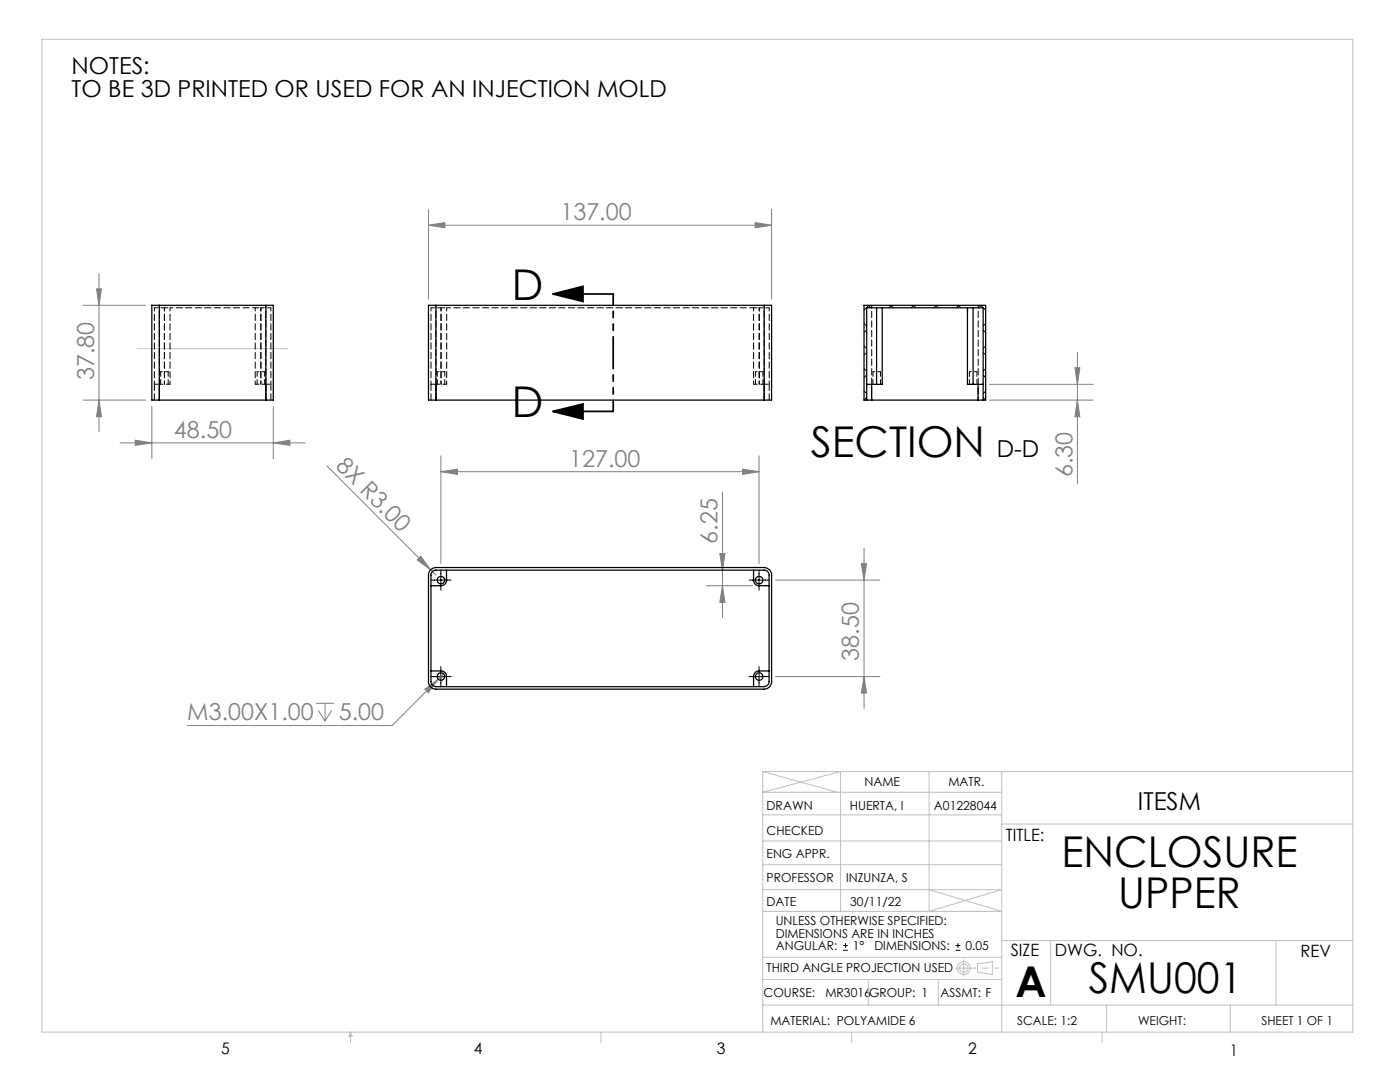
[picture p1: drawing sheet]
<svg xmlns="http://www.w3.org/2000/svg" width="279mm" height="216mm" viewBox="0 0 279 216" stroke-linecap="round" stroke-linejoin="round" font-family="sans-serif">
<g fill="none" stroke="#808080" stroke-width=".2">
<path d="M19.3 57.6h.9l-.4 3.3zM19.8 54.6v31.6M85.5 44.9l3.3-.5v1zM85.5 41.8v17.9M85.5 44.9h68.5M150.7 44.4l3.3 .5-3.3 .5zM154 41.8v17.9M16.6 60.9h12.4M16.6 79.8h12.4M19.8 79.8l.4 3.3h-.9zM197.5 79.8h20.7M197.5 76.7h20.7"/>
<path d="M214.5 73.4h1l-.5 3.3zM215 70.3v26.2M215 79.8l.5 3.3h-1zM24 88.4h36.9M27 87.8l3.3 .6-3.3 .5zM30.3 81.1v10.4M54.5 88.4l3.4-.6v1.1zM54.5 81.1v10.4M65.2 93l20.7 20.7M88 94.1l3.3-.5v1.1zM88 90.9v21.6M88 94.1h63.5"/>
<path d="M144.2 98.2v25M148.2 93.6l3.3 .5-3.3 .6zM151.5 90.9v21.6M84 111l1.9 2.7-2.6-2zM85.9 113.7l1.1 1.1M141 116.9h9.2M143.7 110.5h1l-.5 3.3zM144.2 116.9l.5 3.3h-1zM154.8 115.7h20.8M171.9 112.5h1l-.5 3.2zM172.4 109.4v32M84.8 137.5l2.7-2-2 2.7z"/>
<path d="M87.5 135.5l-9.3 9.3h-40.8M88.5 134.5l-1 1M154.8 135h20.8M172.4 135l.5 3.3h-1zM63.1 140.3h3.5M63.5 141.7l1.4 2.2M64.9 140.3v3.6M66.2 141.7l-1.3 2.2"/>
</g>
<g fill="none" stroke="#000" stroke-width=".2">
<path d="M86 115.7h4M88 113.7v4.1M149.5 115.7h4M151.5 113.7v4.1M86 135h4M88 133v4M149.5 135h4M151.5 133v4M168.3 189.6h.9M168.3 188.7h.9M168.7 188.2v.9M190.7 189.6h1"/>
<path d="M190.7 188.7h1M191.2 188.2v.9"/>
</g>
<path d="M110.3 58.7l6-1.6v3zM110.3 58.7h12.1M110.3 82.1l6-1.5v3zM110.3 82.1h12.1" fill="none" stroke="#000" stroke-width=".35"/>
<g fill="none" stroke="#c0c0c0" stroke-width=".2">
<path d="M8.4 7.8h261.6v198.2h-261.6zM27.4 69.6h30.1M152.2 154h117.8M152.2 154v52M152.2 154l14.9 4.1M185.4 154v27.9l14.5-4.4h-47.7M199.9 154v52M199.9 158.1h-47.7l15.5-4.1v27.9M152.2 167.8h47.7M152.2 162.6h47.7M152.2 172.5h47.7M185.4 177.5l14.5 4.4h-47.7"/>
<path d="M199.9 164.4h70.1M152.2 195.4h47.7M152.2 191h47.7M173.3 195.4v5.2M187.3 195.4v5.2M190.6 193.2h3.4M192.3 191.5v3.4M195.1 192.3l2.9-.4v2.6l-2.9-.5zM199.9 187.7h70.1M209.7 187.7v12.9M254.7 187.7v12.9M70 206v2.1"/>
<path d="M70 206l.3 .8h-.7zM119.9 206v2.1M152.2 200.6h117.8M170 206v2.1M220 206v2.1M220.8 200.6v5.4M245.5 200.6v5.4"/>
<circle cx="192.3" cy="193.2" r="1.28"/>
<circle cx="192.3" cy="193.2" r=".84"/>
</g>
<path d="M122.4 58.6v23.5" fill="none" stroke="#000" stroke-width=".35" stroke-dasharray="6.3 1.3 1.3 1.3 1.3 1.3" stroke-dashoffset="4.2"/>
<path d="M194.1 193.2h5.1" fill="none" stroke="#c0c0c0" stroke-width=".2" stroke-dasharray="15.2 1.3 1.3 1.3" stroke-dashoffset="14.6"/>
<path d="M110.3 58.7l6-1.6v3zM110.3 82.1l6-1.5v3z" fill="#000"/>
<g fill="#808080">
<path d="M84 111l1.9 2.7-2.6-2z"/>
<path d="M85.5 44.9l3.3-.5v1zM150.7 44.4l3.3 .5-3.3 .5zM84.8 137.5l.7 .7 2-2.7zM88 94.1l3.3-.5v1.1zM148.2 93.6l3.3 .5-3.3 .6zM27 87.8l3.3 .6-3.3 .5zM54.5 88.4l3.4-.6v1.1z"/>
<path d="M143.7 110.5h1l-.5 3.3zM144.2 116.9l.5 3.3h-1zM171.9 112.5h1l-.5 3.2zM172.4 135l.5 3.3h-1zM19.3 57.6h.9l-.4 3.3zM19.8 79.8l.4 3.3h-.9zM214.5 73.4h1l-.5 3.3zM215 79.8l.5 3.3h-1z"/>
</g>
<g fill="none" stroke="#000" stroke-width=".25">
<path d="M31.8 60.9h-1.5v18.9h1.5M31.8 60.9h21.3M31.8 79.8h21.3M31.8 60.9v18.9M53.1 60.9h1.4v18.9h-1.4M53.1 60.9v18.9M87 60.9h-1.5v18.9h1.5M87 60.9v18.9M87 60.9h65.5M87 79.8h65.5M152.5 60.9h1.5v18.9h-1.5M152.5 60.9v18.9"/>
<path d="M173 79.8h1M173 79.8h-.6v-18.9h24.3v18.9h-.5M173 79.8v-18.4h23.2v18.4M173 76.7h1.9M174 79.8h21.2M174 76.7v3.1M174.9 61.4v15.3M176.1 61.4v15.3h-1.2M193.1 61.4v15.3h1.1M194.2 61.4v15.3M194.2 76.7h2M195.2 79.8h1"/>
<path d="M195.2 76.7v3.1M85.9 113.7l1.1-.5h65.5a1.51 1.51 0 0 1 1.5 1.6v21.2a1.51 1.51 0 0 1-1.5 1.5h-65.5a1.51 1.51 0 0 1-1.5-1.5v-21.5zM86.3 114.1l.5-.3h65.7a.96 .96 0 0 1 1 1v21.2a1.02 1.02 0 0 1-1 1h-65.5a1.02 1.02 0 0 1-1-1v-21.5zM89.1 113.8v1.9a1.09 1.09 0 0 1-1.1 1.2h-2M150.4 113.8v1.9a1.09 1.09 0 0 0 1.1 1.2h2M86 133.9h2a1.09 1.09 0 0 1 1.1 1.1v2M153.5 133.9h-2a1.09 1.09 0 0 0-1.1 1.1v2"/>
<circle cx="88" cy="115.7" r=".75"/>
<circle cx="151.5" cy="115.7" r=".75"/>
<circle cx="88" cy="135" r=".75"/>
<circle cx="151.5" cy="135" r=".75"/>
</g>
<path d="M30.8 79.8v-3.1M31.8 79.8v-3.1M53.1 79.8v-3.1M54.1 79.8v-3.1M86 79.8v-3.1M87 79.8v-3.1M152.5 79.8v-3.1M153.5 79.8v-3.1" fill="none" stroke="#000" stroke-width=".2" stroke-dasharray="1.3 .6"/>
<path d="M30.8 76.7h1M31.8 76.7h2.1M50.9 76.7h2.2M53.1 76.7h1M86 76.7h1M87 76.7h2.1M89.1 61.4h61.3M150.4 76.7h2.1M152.5 76.7h1" fill="none" stroke="#000" stroke-width=".2" stroke-dasharray="1.3 .6" stroke-dashoffset=".5"/>
<g fill="none" stroke="#000" stroke-width=".2" stroke-dasharray="1.3 .6" stroke-dashoffset=".6">
<path d="M30.8 61.4v15.3M32.8 61.4v15.3M32.8 61.4h1.1M32.8 61.4h-2M33.9 76.7v-15.3M50.9 61.4v15.3M50.9 61.4h1.2M52.1 61.4v15.3M52.1 61.4h2M54.1 76.7v-15.3M86 61.4v15.3M88 61.4v15.3"/>
<path d="M88 61.4h1.1M88 61.4h-2M89.1 76.7v-15.3M150.4 61.4v15.3M150.4 61.4h1.1M151.5 61.4v15.3M151.5 61.4h2M153.5 76.7v-15.3"/>
</g>
<path d="M33.6 74.2h-1.5M52.8 74.2h-1.5M88.8 74.2h-1.5M152.3 74.2h-1.5M175.7 74.2h-1.5M195 74.2h-1.5" fill="none" stroke="#000" stroke-width=".2" stroke-dasharray="1.3 .6" stroke-dashoffset=".8"/>
<path d="M31.8 60.9v18.9M33.9 61.4h17M53.1 60.9v18.9M87 60.9v18.9M152.5 60.9v18.9M174 60.9v18.9M195.2 60.9v18.9" fill="none" stroke="#000" stroke-width=".2" stroke-dasharray="1.3 .6" stroke-dashoffset=".7"/>
<path d="M32.1 74.2v2.5M33.6 76.7v-2.5M51.3 74.2v2.5M52.8 76.7v-2.5M87.3 74.2v2.5M88.8 76.7v-2.5M150.8 74.2v2.5M152.3 76.7v-2.5M174.2 74.2v2.5M175.7 76.7v-2.5M193.5 74.2v2.5M195 76.7v-2.5" fill="none" stroke="#000" stroke-width=".2" stroke-dasharray="1.3 .6" stroke-dashoffset=".3"/>
<g fill="none" stroke="#000" stroke-width=".2">
<path d="M172.4 78l.6 .5M172.4 73.6l.6 .4M172.4 69l.6 .5M172.4 64.6l.6 .5M173 65.9l-.6 .5M173 70.3l-.6 .5M173 74.8l-.6 .6M173 79.3l-.6 .5M173.3 60.9l.5 .5M173.4 60.9l-1 1M177.8 60.9l.5 .5M177.9 60.9l-.5 .5"/>
<path d="M182.3 60.9l.5 .5M182.4 60.9l-.5 .5M186.8 60.9l.5 .5M186.9 60.9l-.5 .5M191.3 60.9l.5 .5M191.3 60.9l-.4 .5M195.8 60.9l.9 1M195.8 60.9l-.5 .5M196.2 79.3l.5 .5M196.2 74.8l.5 .6M196.2 70.3l.5 .5M196.2 65.9l.5 .5"/>
<path d="M196.7 64.6l-.5 .5M196.7 69l-.5 .5M196.7 73.6l-.5 .4M196.7 78l-.5 .5"/>
</g>
<g font-size="8.5">
<text x="102.2" y="59.8">D</text>
<text x="102.2" y="83.3">D</text>
<text x="161.8" y="91.3">SECTION</text>
<text x="211.8" y="173">ENCLOSURE</text>
<text x="223.2" y="181.1">UPPER</text>
<text x="202.7" y="198.8">A</text>
<text x="217.3" y="198.1">SMU001</text>
</g>
<text font-size="4.9" x="227.1" y="161.7">ITESM</text>
<g font-size="4.7">
<text x="14.3" y="14.7">NOTES:</text>
<text x="14.3" y="19.3">TO BE 3D PRINTED OR USED FOR AN INJECTION MOLD</text>
<text x="198.9" y="91.2">D-D</text>
</g>
<g font-size="4.7" fill="#808080">
<text x="111.8" y="43.9">137.00</text>
<text x="18.8" y="75.9" transform="rotate(-90 18.8 75.9)">37.80</text>
<text x="34.7" y="87.3">48.50</text>
<text x="66.9" y="93.2" transform="rotate(45 66.9 93.2)">8X R3.00</text>
<text x="113.6" y="93.1">127.00</text>
<text x="214" y="95.2" transform="rotate(-90 214 95.2)">6.30</text>
<text x="143.2" y="108.5" transform="rotate(-90 143.2 108.5)">6.25</text>
<text x="171.4" y="131.8" transform="rotate(-90 171.4 131.8)">38.50</text>
<text x="37.4" y="143.7">M3.00X1.00</text>
<text x="67.6" y="143.7">5.00</text>
</g>
<g font-size="3.4">
<text x="200.7" y="167.9">TITLE:</text>
<text x="201.7" y="190.8">SIZE</text>
<text x="210.5" y="190.8">DWG. NO.</text>
<text x="259.5" y="190.9">REV</text>
</g>
<g font-size="3.2">
<text x="44.2" y="210.4">5</text>
<text x="94.6" y="210.3">4</text>
<text x="143.1" y="210.4">3</text>
<text x="193.2" y="210.3">2</text>
<text x="245.4" y="210.6">1</text>
</g>
<g font-size="2.5">
<text x="153" y="161.7">DRAWN</text>
<text x="169.6" y="161.7">HUERTA, I</text>
<text x="172.5" y="156.8">NAME</text>
<text x="186.4" y="161.7">A01228044</text>
<text x="189.3" y="156.8">MATR.</text>
<text x="153" y="166.6">CHECKED</text>
<text x="153" y="171.3">ENG APPR.</text>
<text x="153" y="176">PROFESSOR</text>
<text x="168.9" y="176">INZUNZA, S</text>
<text x="153" y="180.7">DATE</text>
<text x="154.8" y="184.6">UNLESS OTHERWISE SPECIFIED:</text>
<text x="169.7" y="180.7">30/11/22</text>
<text x="154.8" y="187.1">DIMENSIONS ARE IN INCHES</text>
<text x="154.8" y="189.6">ANGULAR:</text>
<text x="170.2" y="189.6">1°</text>
<text x="174.5" y="189.6">DIMENSIONS:</text>
<text x="192.7" y="189.6">0.05</text>
<text x="153" y="194">THIRD ANGLE PROJECTION USED</text>
<text x="152.4" y="198.9">COURSE:</text>
<text x="164.7" y="198.9">MR3016</text>
<text x="173.4" y="198.9">GROUP: 1</text>
<text x="187.7" y="198.9">ASSMT: F</text>
<text x="153.7" y="204.5">MATERIAL: POLYAMIDE 6</text>
<text x="203" y="204.5">SCALE: 1:2</text>
<text x="227.1" y="204.5">WEIGHT:</text>
<text x="251.8" y="204.5">SHEET 1 OF 1</text>
</g>
</svg>
